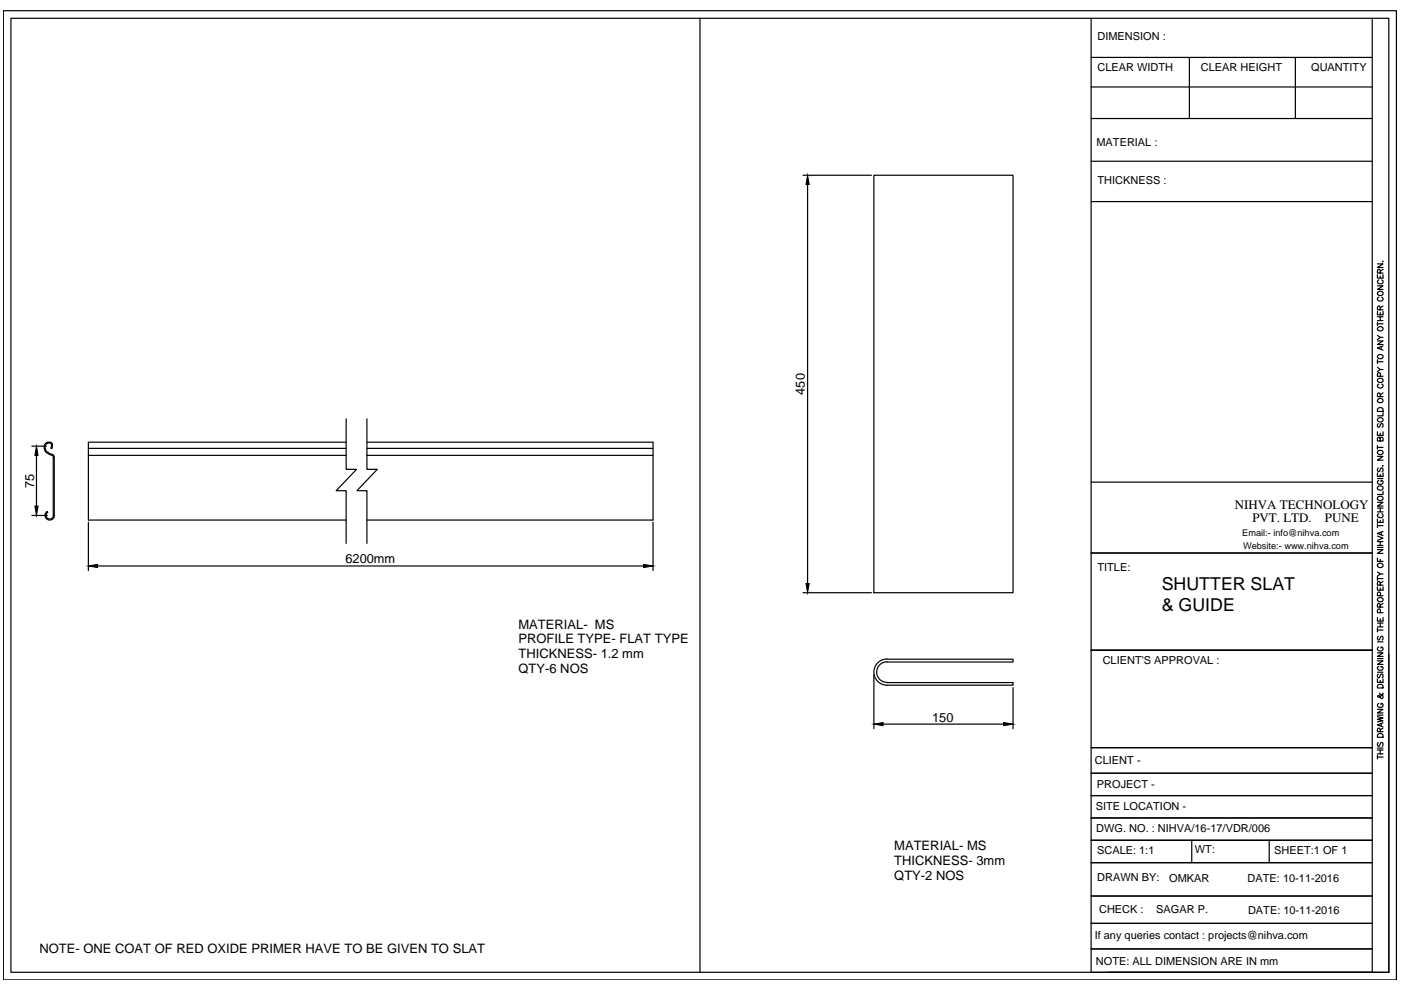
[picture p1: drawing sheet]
<svg xmlns="http://www.w3.org/2000/svg" width="297mm" height="210mm" viewBox="0 0 297 210" stroke-linecap="round" stroke-linejoin="round" font-family="sans-serif">
<!-- layer: 0 -->
<g fill="none" stroke="#000" stroke-width=".25">
<path d="M.7 2.3h295.4v205.5h-295.4zM2.3 3.9h292.2v202.2h-292.2zM148.4 3.9v202.2M231.3 3.9v202.2h59.6v-202.2M231.3 12.2h59.6M231.3 18.4h59.6M252.2 12.2v12.9M274.6 12.2v12.9M170.3 37.2h14.5M171.2 39.1v84.6M185.3 37.2h29.5v88.5h-29.5zM231.3 25.1h59.6"/>
<path d="M231.3 34.2h59.6M231.3 42.7h59.6M292 58.2v.8h1.2v-.8M292 56h1.2l-1.2 .7h1.2M292.3 59.3a.43 .43 0 0 0-.3 .5 .43 .43 0 0 0 .5 .4h.3a.44 .44 0 0 0 .4-.4 .44 .44 0 0 0-.2-.5M292.6 57.9v-.5l-.3-.3-.3 .3v.5h1.2M292.6 58.5v.5M293.2 55.4v.1zM293.2 57.1l-.6 .4M292 72.3h1.2l-1.2 .8h1.2M292 66v.7h1.2v-.7M292 60.6h1.2l-1.2 .8h1.2"/>
<path d="M292 68.3v.7M292 76.3v.8M292 77.9l.6 .4M292 76.7h1.2M292 71.1l.6 .4M292 68.7h1.2M292 68h1.2M292 67.2h1.2M292.2 69.4a.58 .58 0 0 1 .7-.1 .58 .58 0 0 1 .3 .6 .58 .58 0 0 1-.7 .3 .58 .58 0 0 1-.4-.7zM292.2 61.9a.58 .58 0 0 1 .7-.1 .58 .58 0 0 1 .3 .6 .58 .58 0 0 1-.7 .3 .58 .58 0 0 1-.4-.7zM292.3 63l-.3 .3a.58 .58 0 0 0 .7 .6 .58 .58 0 0 0 .5-.7l-.2-.2M292.6 65.7l-.1-.8h-.3l-.2 .8h1.2"/>
<path d="M292.6 66.3v.4M292.6 67.2v.8M292.7 79.8l-.1-.7h-.4l-.2 .7h1.2M292.8 73.5v.6M293.2 78.3h-.6l-.6 .5M293.2 73.3l-1.2 .5 1.2 .4M293.2 71.5h-.6l-.6 .5M293.2 64.9l-.6 .4M6.8 94.6h3M7.7 96.5v10.8M11 96.5l-1.4-.8-.2-.5v-.7l.5-.7h.8l.4 .4-.1 .9-.2-.1 .1-.1a.65 .65 0 0 0-.4-1 .65 .65 0 0 0-.9 .6v.1a1.54 1.54 0 0 0 1.5 1.7l.4 .6M11.1 96.5l.2 .4"/>
<path d="M11.3 96.9v12.4M11.5 96.9v12.4M18.7 95.1h54.7M18.7 96.5h54.7M73.4 88.8v10.7h2.2l-4.3 4.5h2.1v11.2M73.4 93.8h-54.7v16.5h54.7M77.8 88.8v10.7h2.2l-4.3 4.5h2.1v11.2M77.8 93.8h60.7v16.5h-60.7M77.8 95.1h60.7M77.8 96.5h60.7M292 96.8h1.2l-1.2 .8h1.2M292 91.6v.7h1.2v-.7"/>
<path d="M292 94.5v.7M292 94.9h1.2M292.2 99.2l-.2 .3 .2 .5 .3-.1 .4-.7h.2l.1 .3-.1 .5M292.2 89.8l-.2 .3 .2 .5 .3-.1 .2-.6h.5v.4l-.1 .3M292.2 88.7a.58 .58 0 0 1 .7-.1 .58 .58 0 0 1 .3 .6 .58 .58 0 0 1-.7 .3 .58 .58 0 0 1-.4-.7zM292.2 86.6l.8-.1 .2 .1v.6h-1.2zM292.2 84.6a.58 .58 0 0 1 .7-.1 .58 .58 0 0 1 .3 .7 .58 .58 0 0 1-.7 .2 .58 .58 0 0 1-.4-.7zM292.3 81.4a.43 .43 0 0 0-.3 .5 .43 .43 0 0 0 .5 .4h.3a.44 .44 0 0 0 .4-.4 .44 .44 0 0 0-.2-.5M292.6 93l.2-.3h.3l.1 .3v.5h-1.2l.2-.8h.3l.1 .8M292.6 84.1v-.5l-.3-.3-.3 .3v.5h1.2M292.6 91.8v.5M293.2 98.7v.1z"/>
<path d="M293.2 87.5v.7h-1.2M293.2 83.3l-.6 .4M6.8 109.3h3.2M10 108.4l.1 .2a.78 .78 0 0 0 .1 1.4 .78 .78 0 0 0 1.1-.7M10 108.4a.99 .99 0 0 0 .1 1.7 .99 .99 0 0 0 1.4-.8M18.7 110.7v10.3M138.5 110.7v10.3M231.3 117.2h59.6M231.3 102.2h59.6M292 118.3v.7h1.2M292 116.5h1.2l-1.2 .8h1.2M292 113.7l1.2 .4-1.2 .5"/>
<path d="M292 110.1v.7h1.2v-.7M292 106.5h1.2l-1.2 .8h1.2M292 100.3v.7h1.2v-.7M292 111.1v.7M292 116.1h1.2M292 115.6h1.2M292 114.8h1.2M292 111.4h1.2M292 108.5h1.2M292 107.7h1.2M292 101.5h1.2M292.2 119.5a.58 .58 0 0 1 .7-.1 .58 .58 0 0 1 .3 .7 .58 .58 0 0 1-.7 .2 .58 .58 0 0 1-.4-.6z"/>
<path d="M292.3 108.9a.43 .43 0 0 0-.3 .5 .43 .43 0 0 0 .5 .4h.3a.44 .44 0 0 0 .4-.4 .44 .44 0 0 0-.2-.5M292.3 101.8a.43 .43 0 0 0-.3 .5 .43 .43 0 0 0 .5 .4h.3a.42 .42 0 0 0 .4-.4 .42 .42 0 0 0-.4-.5v.3M292.6 100.6v.4M292.6 107.7v.8M292.6 110.3v.5M292.6 114.8v.8M292.6 118.6v.4M292.8 112.8v.6M293.2 112.7l-1.2 .4 1.2 .5M293.2 104.2v.6h-1.2M20.7 120h115.8M170.3 125.7h14.5"/>
<path d="M188 139.8h26.8v.6h-26.8M188.1 139.7a2.77 2.77 0 0 0-2.8 2.8 2.77 2.77 0 0 0 2.8 2.8M290.9 137.9h-59.6h59.6M292 138.4h1.2l-1.2 .8h1.2M292 130.9v.8h1.2v-.8M292 124.4v.7h1.2v-.7M292 122.2v.8M292 133.2v.8M292 139.6h1.2M292 136.1h1.2M292 133.6h1.2M292 132.9h1.2"/>
<path d="M292 132.1h1.2M292 122.7h1.2M292 121.3l.6 .4M292.1 126.9a.55 .55 0 0 1 .8-.2 .55 .55 0 0 1 .2 .8 .57 .57 0 0 1-.7 .1 .57 .57 0 0 1-.3-.7zM292.2 134.9l-.2 .3 .2 .5 .3-.1 .4-.7h.2l.1 .3-.1 .5M292.3 137.2a.43 .43 0 0 0-.3 .5 .43 .43 0 0 0 .5 .3h.3a.42 .42 0 0 0 .4-.4 .42 .42 0 0 0-.4-.4v.2M292.6 128.7v-.5l-.3-.3-.3 .3v.5h1.2M292.6 124.1v-.5l-.3-.3-.3 .3v.5h1.2M292.6 124.7v.4M292.6 131.2v.5M292.6 132.1v.8M292.7 129.9l-.1-.7-.3-.1-.3 .3v.5h1.2"/>
<path d="M292.7 126.3l-.1-.7-.3-.1-.3 .3v.5h1.2M293.2 121.7h-.6l-.6 .5M293.2 127.9l-.6 .4M293.2 123.3l-.6 .4M294.5 138.7v67.4h-59.6M185.3 143v11.5M187.2 153.5h25.6M188 144.7h26.8v.6h-26.8M188.1 140.3a2.18 2.18 0 0 0-2.2 2.2 2.18 2.18 0 0 0 2.2 2.2M214.8 145.8v8.7M231.3 158.5h59.6M292 152l1.2 .2-1.2 .3 1.2 .3-1.2 .3"/>
<path d="M292 150.4h1.2l-1.2 .8h1.2M292 144v.7h1.2v-.7M292 140.1h1.2l-1.2 .8h1.2M292 159.8h1.2M292 159h1.2M292 158.6h1.2M292 151.6h1.2M292 142.5h1.2M292.2 157.4l-.2 .3 .2 .5 .3-.1 .4-.7h.2l.1 .3-.1 .5M292.2 155.6l.3-.1 .6 .1 .1 .7h-1.2zM292.2 145.2h.9l.1 .7h-1.2zM292.2 142.9l-.2 .3 .2 .5 .3-.1 .4-.7h.2l.1 .3-.1 .5"/>
<path d="M292.3 149.1a.43 .43 0 0 0-.3 .5 .43 .43 0 0 0 .5 .4h.3a.42 .42 0 0 0 .4-.5 .42 .42 0 0 0-.4-.4v.3M292.3 141.3a.41 .41 0 0 0-.3 .5 .41 .41 0 0 0 .5 .3h.3a.4 .4 0 0 0 .4-.4 .4 .4 0 0 0-.4-.4v.2M292.6 147l-.1 .1a.73 .73 0 0 1 .6 .9l-.2 .1-.2-.1-.2-.5h-.3l-.2 .1 .2 .2h.3l.7-.5-.1-.3M292.6 155.1v-.6l-.4-.1-.2 .7h1.2M292.6 144.3v.4M292.6 159v.8M292.8 153.4v.6M293.2 153.2l-1.2 .5 1.2 .4M293.2 154.4l-.6 .4M231.3 163.9h59.6M231.3 168.7h59.6M231.3 173.4h59.6"/>
<path d="M252.7 178.2v4.7M269.1 178.2v4.7M290.9 178.2h-59.6h59.6M292 160.5h1.2M292 160.1v.8M231.3 182.9h59.6M231.3 190h59.6M231.3 195.8h59.6M231.3 201.2h59.6"/>
<circle cx="292.6" cy="75.6" r=".56"/>
<circle cx="292.6" cy="80.7" r=".56"/>
<circle cx="292.6" cy="95.9" r=".56"/>
<circle cx="292.6" cy="103.5" r=".56"/>
<circle cx="292.6" cy="105.7" r=".56"/>
</g>
<path d="M171.2 37.2l.4 1.9h-.7zM7.7 94.6l.4 1.9h-.7zM7.4 107.3h.7l-.4 2zM18.7 120l2-.3v.6zM136.5 119.7l2 .3-2 .3zM170.9 123.7h.7l-.4 2zM185.3 153.5l1.9-.3v.7zM212.8 153.2l2 .3-2 .4z" fill="#000" stroke="#000" stroke-width=".21"/>
<g font-size="3.8">
<text x="246.3" y="125">SHUTTER SLAT</text>
<text x="246.3" y="129.6">&amp; GUIDE</text>
</g>
<g font-size="2.8">
<text x="261.8" y="107.9">NIHVA TECHNOLOGY</text>
<text x="265.5" y="110.7">PVT. LTD.</text>
<text x="280.9" y="110.7">PUNE</text>
<text x="109.9" y="133.3">MATERIAL- MS</text>
<text x="109.9" y="136.3">PROFILE TYPE- FLAT TYPE</text>
<text x="109.9" y="139.5">THICKNESS- 1.2 mm</text>
<text x="109.9" y="142.7">QTY-6 NOS</text>
<text x="189.6" y="180.2">MATERIAL- MS</text>
<text x="189.6" y="183.4">THICKNESS- 3mm</text>
<text x="189.6" y="186.5">QTY-2 NOS</text>
<text x="8.4" y="202">NOTE- ONE COAT OF RED OXIDE PRIMER HAVE TO BE GIVEN TO SLAT</text>
</g>
<g font-size="2.7">
<text x="170.7" y="83.7" transform="rotate(-90 170.7 83.7)">450</text>
<text x="7.2" y="103.4" transform="rotate(-90 7.2 103.4)">75</text>
<text x="73.3" y="119.5">6200mm</text>
<text x="197.6" y="153">150</text>
</g>
<g font-size="2.3">
<text x="232.7" y="8.6">DIMENSION :</text>
<text x="232.7" y="15">CLEAR WIDTH</text>
<text x="254.6" y="15">CLEAR HEIGHT</text>
<text x="278" y="15">QUANTITY</text>
<text x="232.5" y="31">MATERIAL :</text>
<text x="232.7" y="39.1">THICKNESS :</text>
<text x="232.7" y="121.1">TITLE:</text>
<text x="233.8" y="140.7">CLIENT'S APPROVAL :</text>
<text x="232.1" y="162">CLIENT -</text>
<text x="232.6" y="167">PROJECT -</text>
<text x="232.4" y="171.7">SITE LOCATION -</text>
<text x="232.4" y="176.3">DWG. NO. : NIHVA/16-17/VDR/006</text>
<text x="232.6" y="181">SCALE: 1:1</text>
<text x="253.4" y="180.8">WT:</text>
<text x="270.2" y="181">SHEET:1 OF 1</text>
<text x="232.6" y="186.9">DRAWN BY:</text>
<text x="247.9" y="187.1">OMKAR</text>
<text x="264.5" y="187.1">DATE: 10-11-2016</text>
<text x="233" y="193.6">CHECK :</text>
<text x="245.1" y="193.7">SAGAR P.</text>
<text x="264.6" y="193.9">DATE: 10-11-2016</text>
<text x="232.1" y="199">If any queries contact : projects@nihva.com</text>
<text x="232.4" y="204.6">NOTE: ALL DIMENSION ARE IN mm</text>
</g>
<g font-size="1.9">
<text x="263.4" y="113.6">Email:- info@nihva.com</text>
<text x="263.6" y="116.5">Website:- www.nihva.com</text>
</g>
</svg>
